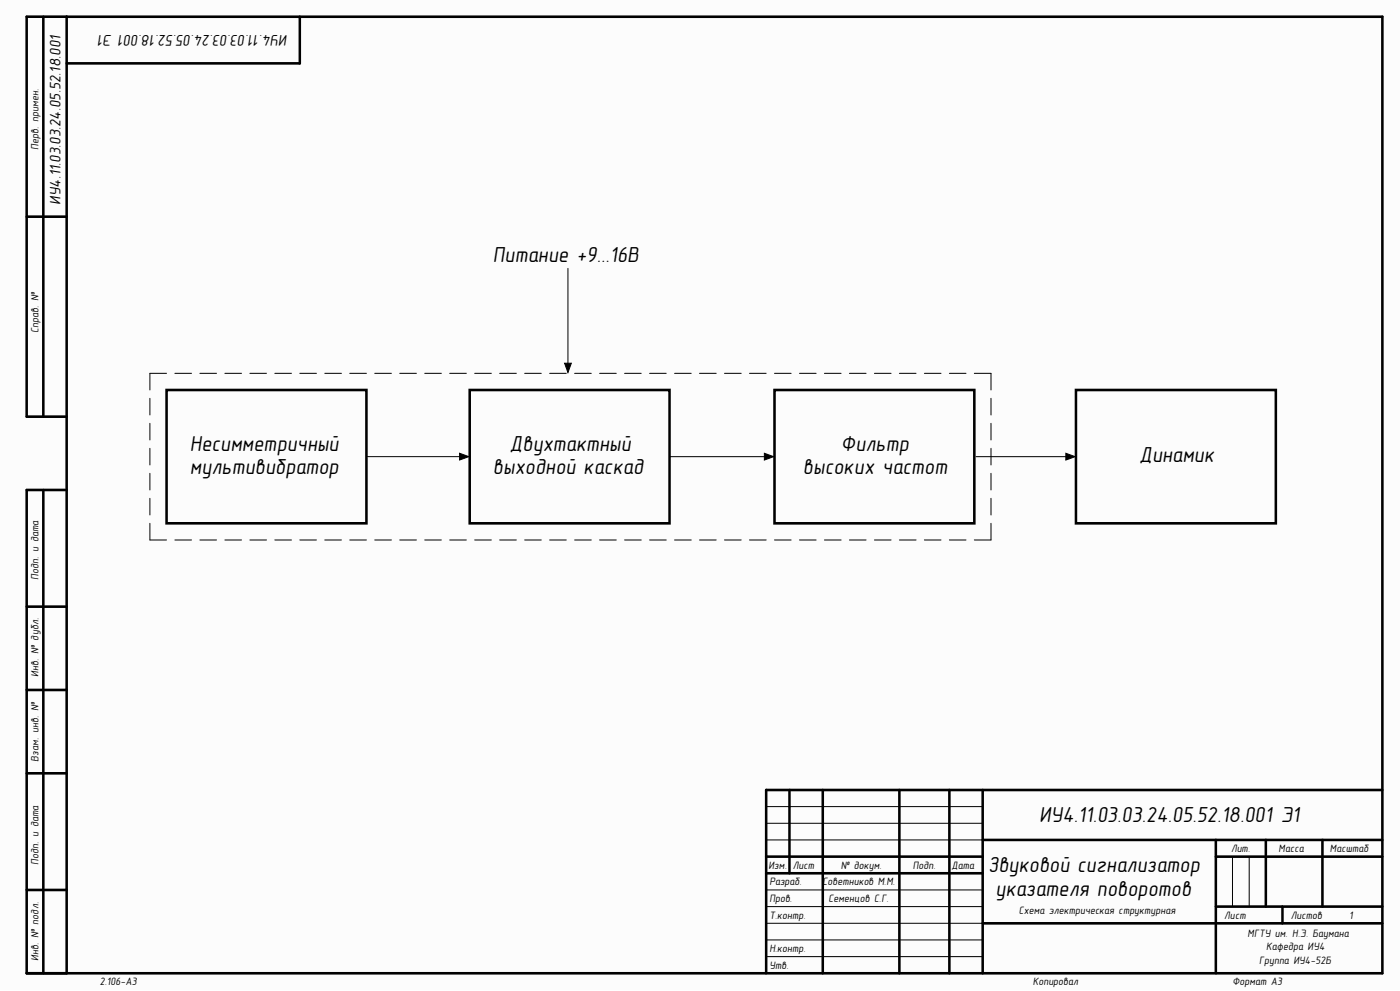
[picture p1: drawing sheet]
<svg xmlns="http://www.w3.org/2000/svg" width="420mm" height="297mm" viewBox="0 0 420 297" stroke-linecap="round" stroke-linejoin="round" font-family="sans-serif">
<g fill="#fcfcfc">
<path d="M0 0h419.5v296.7h-419.5z" fill-rule="evenodd"/>
<path d="M0 0h419.5v296.7h-419.5z" fill-rule="evenodd"/>
</g>
<g fill="none" stroke="#000" stroke-width=".77">
<path d="M13 5v119.9M20 5v286.7M89.9 5v14h-69.9M8 64.9h12M49.9 116.9h60v40h-60zM140.8 116.9h60v40h-60zM232.2 116.9h60v40h-60zM322.6 116.9h60v40h-60zM20 124.9h-12v-119.9h406.5v286.7h-406.5v-144.8h12M13 146.9v144.8M8 181.8h12M8 206.8h12"/>
<path d="M8 231.8h12M236.7 236.8v25M246.7 236.8v54.9M269.7 236.8v54.9M284.7 236.8v54.9M294.7 236.8v54.9M414.5 236.8h-184.8v54.9M229.7 256.8h65M294.7 251.8h119.8M364.6 256.8h49.9M364.6 251.8v39.9M379.6 251.8v19.9"/>
<path d="M396.5 251.8v19.9M8 266.8h12M229.7 261.8h65M294.7 276.8h119.8M364.6 271.7h49.9M384.6 271.7v5.1"/>
</g>
<g fill="none" stroke="#000" stroke-width=".3">
<path d="M170.3 80.4v30.5M45 119.4v5M49.9 111.9h-4.9v5M52.4 111.9h5M59.9 111.9h5M67.4 111.9h5M74.9 111.9h5M82.4 111.9h5M89.9 111.9h5M97.4 111.9h5M104.9 111.9h5M112.4 111.9h5"/>
<path d="M119.9 111.9h5M127.4 111.9h5M134.8 111.9h5M142.3 111.9h5M149.8 111.9h5M157.3 111.9h5M164.8 111.9h5M169.3 108.9h2l-1 2.8zM172.3 111.9h5M179.8 111.9h5M187.3 111.9h5M194.8 111.9h5"/>
<path d="M202.3 111.9h5M209.8 111.9h5M217.2 111.9h5M224.7 111.9h5M232.2 111.9h5M239.7 111.9h5M247.2 111.9h5M254.7 111.9h5M262.2 111.9h5M269.7 111.9h5M277.2 111.9h5M284.7 111.9h5"/>
<path d="M292.2 111.9h5v5M297.2 119.4v5M45 126.9v5M45 134.4v5M109.9 136.9h29.9M137.8 135.9l2.8 1-2.8 1zM200.8 136.9h30.4M229.2 135.9l2.8 1-2.8 1zM292.7 136.9h28.9M297.2 126.9v5M297.2 134.4v5M319.6 135.9l2.8 1-2.8 1z"/>
<path d="M45 141.9v5M45 149.4v5M45 156.9v5h4.9M297.2 156.9v5h-5M297.2 141.9v5M297.2 149.4v5M52.4 161.9h5M59.9 161.9h5M67.4 161.9h5M74.9 161.9h5M82.4 161.9h5M89.9 161.9h5"/>
<path d="M97.4 161.9h5M104.9 161.9h5M112.4 161.9h5M119.9 161.9h5M127.4 161.9h5M134.8 161.9h5M142.3 161.9h5M149.8 161.9h5M157.3 161.9h5M164.8 161.9h5M172.3 161.9h5M179.8 161.9h5"/>
<path d="M187.3 161.9h5M194.8 161.9h5M202.3 161.9h5M209.8 161.9h5M217.2 161.9h5M224.7 161.9h5M232.2 161.9h5M239.7 161.9h5M247.2 161.9h5M254.7 161.9h5M262.2 161.9h5M269.7 161.9h5"/>
<path d="M277.2 161.9h5M284.7 161.9h5M229.7 251.8h65M229.7 246.8h65M229.7 241.8h65M369.6 256.8v14.9M374.6 256.8v14.9M229.7 276.7h65M229.7 271.7h65M229.7 266.8h65M229.7 286.7h65M229.7 281.7h65"/>
</g>
<path d="M169.3 108.9h2l-1 2.8zM137.8 135.9l2.8 1-2.8 1zM229.2 135.9l2.8 1-2.8 1zM319.6 135.9l2.8 1-2.8 1z" fill="#000"/>
<g font-size="6.6">
<text x="147.8" y="78.6">Питание +9...16В</text>
<text x="56.9" y="135.1">Несимметричный</text>
<text x="152.8" y="135.1">Двухтактный</text>
<text x="252.2" y="135.1">Фильтр</text>
<text x="56.9" y="142">мультивибратор</text>
<text x="147.8" y="142">выходной каскад</text>
<text x="240.8" y="142">высоких частот</text>
<text x="341.6" y="138.5">Динамик</text>
<text x="311.6" y="246.5">ИУ4.11.03.03.24.05.52.18.001 Э1</text>
<text x="296.3" y="261.4">Звуковой сигнализатор</text>
<text x="298.5" y="268.5">указателя поворотов</text>
</g>
<text font-size="4.7" x="86.3" y="10.4" transform="rotate(-180 86.3 10.4)">ИУ4.11.03.03.24.05.52.18.001 Э1</text>
<text font-size="4.6" x="18.1" y="61.4" transform="rotate(-90 18.1 61.4)">ИУ4.11.03.03.24.05.52.18.001</text>
<g font-size="3.3">
<text x="369.1" y="255.4">Лит.</text>
<text x="383.4" y="255.4">Масса</text>
<text x="398.8" y="255.4">Масштаб</text>
<text x="230.4" y="260.3">Изм.</text>
<text x="237.7" y="260.3">Лист</text>
<text x="252.2" y="260.3">№ докум.</text>
<text x="273.7" y="260.3">Подп.</text>
<text x="285.3" y="260.3">Дата</text>
<text x="230.7" y="265.3">Разраб.</text>
<text x="246.7" y="265.3">Советников М.М.</text>
<text x="230.7" y="270.3">Пров.</text>
<text x="230.7" y="275.3">Т.контр.</text>
<text x="248.5" y="270.3">Семенцов С.Г.</text>
<text x="305.5" y="273.9">Схема электрическая структурная</text>
<text x="367.1" y="275.3">Лист</text>
<text x="387.1" y="275.3">Листов</text>
<text x="404.6" y="275.3">1</text>
<text x="374.1" y="280.8">МГТУ им. Н.Э. Баумана</text>
<text x="230.7" y="285.4">Н.контр.</text>
<text x="379.7" y="284.9">Кафедра ИУ4</text>
<text x="230.7" y="290.4">Утв.</text>
<text x="377.6" y="288.8">Группа ИУ4-52Б</text>
<text x="29.9" y="295.4">2.106-A3</text>
<text x="309.7" y="295.4">Копировал</text>
<text x="369.6" y="295.4">Формат А3</text>
</g>
<g font-size="3.2">
<text x="11.6" y="45" transform="rotate(-90 11.6 45)">Перв. примен.</text>
<text x="11.6" y="99.9" transform="rotate(-90 11.6 99.9)">Справ. №</text>
<text x="11.6" y="173.8" transform="rotate(-90 11.6 173.8)">Подп. и дата</text>
<text x="11.6" y="202.8" transform="rotate(-90 11.6 202.8)">Инв. № дубл.</text>
<text x="11.6" y="228.3" transform="rotate(-90 11.6 228.3)">Взам. инв. №</text>
<text x="11.6" y="259.2" transform="rotate(-90 11.6 259.2)">Подп. и дата</text>
<text x="11.6" y="288" transform="rotate(-90 11.6 288)">Инв. № подл.</text>
</g>
</svg>
